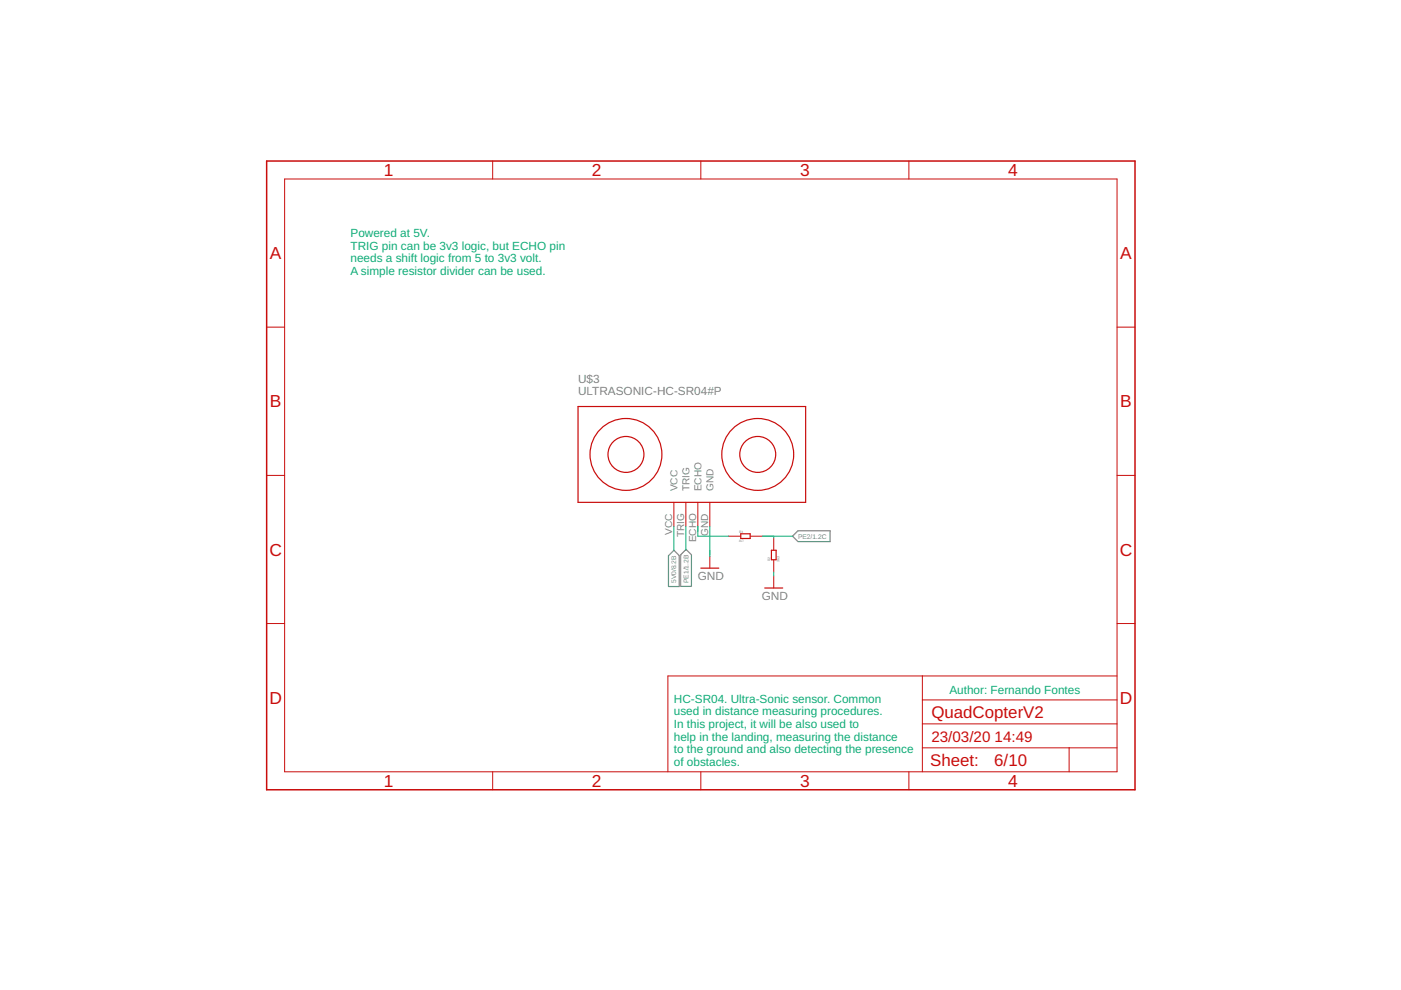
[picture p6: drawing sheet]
<svg xmlns="http://www.w3.org/2000/svg" width="297mm" height="210mm" viewBox="0 0 297 210" stroke-linecap="round" stroke-linejoin="round" font-family="sans-serif">
<path d="M142.9 116.7l1.1 1.1v6.6h-2.3v-6.6zM144.3 117.6l1.2-1.1 1.1 1.1v6.7h-2.3zM168 113.7l1.2-1.2h6.8v2.3h-6.8z" fill="none" stroke="#808080" stroke-width=".25"/>
<g fill="none" stroke="#c90d0c" stroke-width=".21">
<path d="M60.3 38h176.5v125.6h-176.5zM104.5 34.1v3.9M148.6 34.1v3.9M192.7 34.1v3.9M56.5 69.4h3.8M236.8 69.4h3.8M56.5 100.8h3.8M142.9 106.5v5.1M145.4 106.5v5.1M148 106.5v5.1M150.5 106.5v5.1M150.5 117.9v2.6"/>
<path d="M154.4 113.7h2.6M159.1 113.7h2.6M164 114.1v2.5M164 118.8v2.5M236.8 100.8h3.8M56.5 132.2h3.8M164 122.1v2.6M236.8 132.2h3.8M195.6 158.6h41.2M195.6 143.3v20.3M195.6 153.5h41.2M195.6 148.4h41.2"/>
<path d="M226.7 158.6v5M236.8 143.3h-95.2v20.3M104.5 163.6v3.8M148.6 163.6v3.8M192.7 163.6v3.8"/>
</g>
<g fill="none" stroke="#c90d0c" stroke-width=".25">
<path d="M122.6 86.2h48.2v20.3h-48.2zM157.1 113.2h1.9v1h-1.9zM163.6 116.7h.9v2h-.9zM148.6 120.5h3.8M162.1 124.7h3.8"/>
<circle cx="132.7" cy="96.4" r="7.6"/>
<circle cx="132.7" cy="96.4" r="3.8"/>
<circle cx="160.7" cy="96.4" r="7.6"/>
<circle cx="160.7" cy="96.4" r="3.8"/>
</g>
<path d="M56.5 34.1h184.1v133.3h-184.1z" fill="none" stroke="#c90d0c" stroke-width=".32"/>
<path d="M142.9 111.6v5.1M145.4 111.6v5.1M148 111.6v2.1h6.4M150.5 111.6v6.3M161.7 113.7h6.3M164 113.7v.4M164 121.3v.8" fill="none" stroke="#0dab76" stroke-width=".21"/>
<g font-size="3.7" fill="#c90d0c">
<text x="81.4" y="37.3">1</text>
<text x="125.5" y="37.3">2</text>
<text x="169.6" y="37.3">3</text>
<text x="213.8" y="37.3">4</text>
<text x="57.2" y="54.9">A</text>
<text x="237.5" y="54.9">A</text>
<text x="57.2" y="86.4">B</text>
<text x="237.5" y="86.4">B</text>
<text x="57.1" y="117.8">C</text>
<text x="237.4" y="117.8">C</text>
<text x="57.1" y="149.2">D</text>
<text x="237.4" y="149.2">D</text>
<text x="81.4" y="166.8">1</text>
<text x="125.5" y="166.8">2</text>
<text x="169.6" y="166.8">3</text>
<text x="213.8" y="166.8">4</text>
</g>
<g font-size="3.6" fill="#c90d0c">
<text x="197.5" y="152.2">QuadCopterV2</text>
<text x="197.2" y="162.5">Sheet:</text>
<text x="210.8" y="162.4">6/10</text>
</g>
<g font-size="3.2" fill="#c90d0c">
<text x="197.5" y="157.3">23/03/20</text>
<text x="210.9" y="157.3">14:49</text>
</g>
<g font-size="2.5" fill="#0dab76">
<text x="74.3" y="50.3">Powered at 5V.</text>
<text x="74.3" y="52.9">TRIG pin can be 3v3 logic, but ECHO pin</text>
<text x="74.3" y="55.6">needs a shift logic from 5 to 3v3 volt.</text>
<text x="74.3" y="58.3">A simple resistor divider can be used.</text>
<text x="142.9" y="149">HC-SR04. Ultra-Sonic sensor. Common</text>
<text x="201.3" y="147.1">Author: Fernando Fontes</text>
<text x="142.9" y="151.7">used in distance measuring procedures.</text>
<text x="142.9" y="154.4">In this project, it will be also used to</text>
<text x="142.9" y="157">help in the landing, measuring the distance</text>
<text x="142.9" y="159.7">to the ground and also detecting the presence</text>
<text x="142.9" y="162.4">of obstacles.</text>
</g>
<g font-size="2.5" fill="#808080">
<text x="122.6" y="81.1">U$3</text>
<text x="122.6" y="83.7">ULTRASONIC-HC-SR04#P</text>
<text x="148" y="123">GND</text>
<text x="161.5" y="127.2">GND</text>
</g>
<g font-size="2.1" fill="#808080">
<text x="143.6" y="104.2" transform="rotate(-90 143.6 104.2)">VCC</text>
<text x="146.2" y="104.2" transform="rotate(-90 146.2 104.2)">TRIG</text>
<text x="148.7" y="104.2" transform="rotate(-90 148.7 104.2)">ECHO</text>
<text x="151.3" y="104.2" transform="rotate(-90 151.3 104.2)">GND</text>
<text x="142.5" y="113.3" transform="rotate(-90 142.5 113.3)">VCC</text>
<text x="145.1" y="113.9" transform="rotate(-90 145.1 113.9)">TRIG</text>
<text x="150.1" y="113.6" transform="rotate(-90 150.1 113.6)">GND</text>
<text x="147.6" y="115" transform="rotate(-90 147.6 115)">ECHO</text>
</g>
<g font-size="1.4" fill="#808080">
<text x="169.2" y="114.2">PE2/1.2C</text>
<text x="143.4" y="123.6" transform="rotate(-90 143.4 123.6)">5V0/8.2B</text>
<text x="146" y="123.6" transform="rotate(-90 146 123.6)">PE1/1.2B</text>
</g>
<g font-size=".7" fill="#808080">
<text x="156.7" y="112.9">R1</text>
<text x="156.6" y="114.9">1k7</text>
<text x="163.3" y="119" transform="rotate(-90 163.3 119)">R2</text>
<text x="165.3" y="119.1" transform="rotate(-90 165.3 119.1)">3K3</text>
</g>
</svg>
